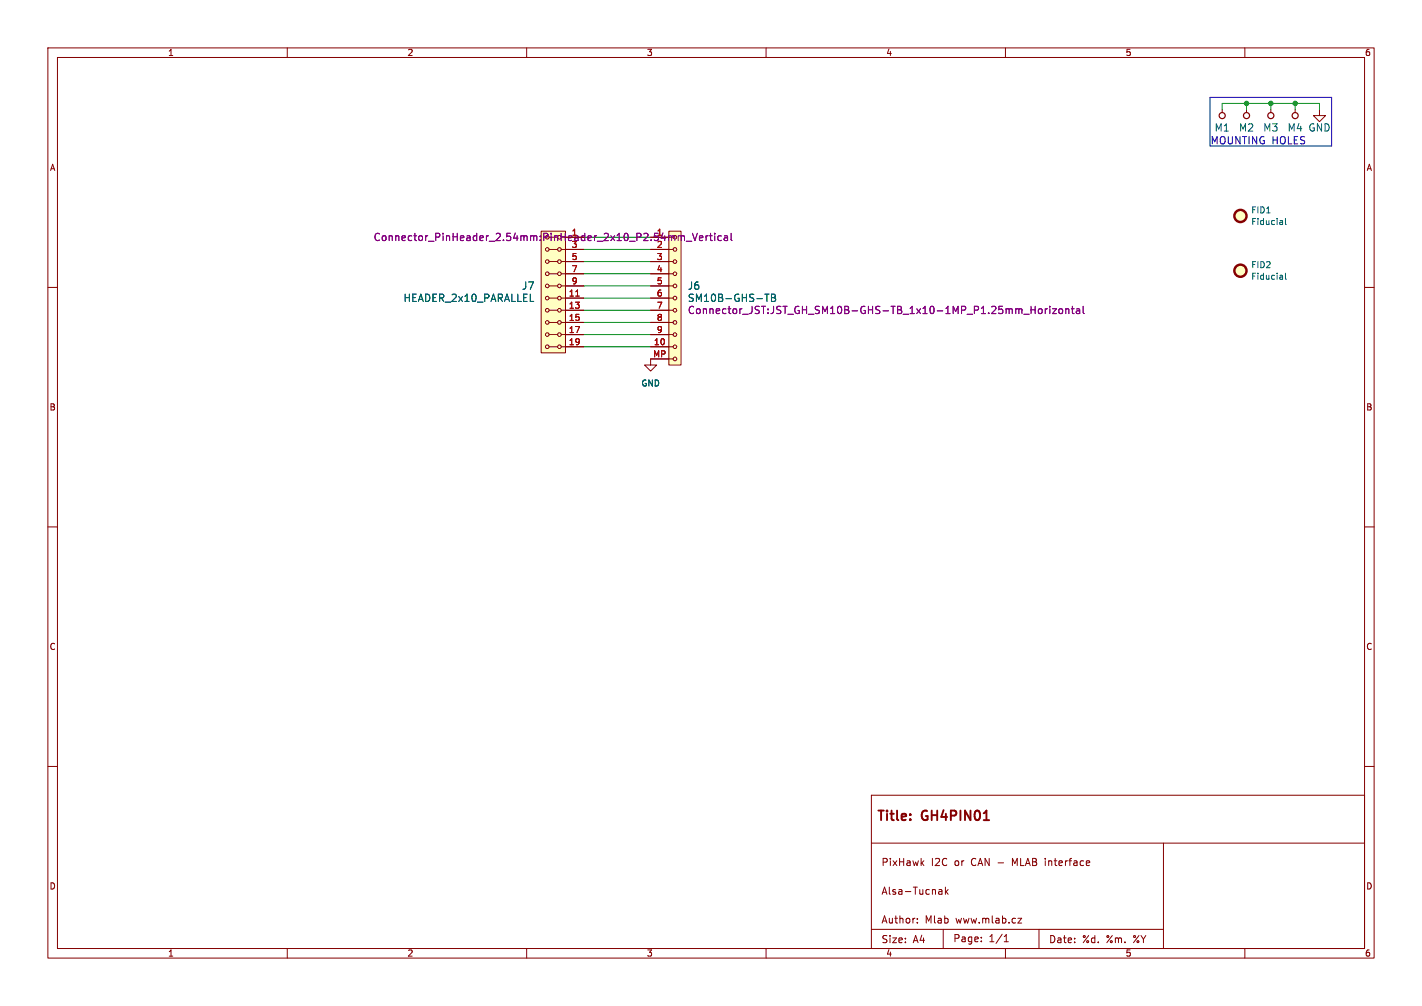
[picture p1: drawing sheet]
<svg xmlns="http://www.w3.org/2000/svg" width="297mm" height="210mm" viewBox="0 0 297 210" stroke-linecap="round" stroke-linejoin="round" font-family="sans-serif">
<g fill="none" stroke="#840000" stroke-width=".21">
<path d="M10 10h277v190h-277zM12 12h273v186h-273zM60 10v2M110 10v2M160 10v2M210 10v2M260 10v2M10 60h2M285 60h2M10 110h2M285 110h2M10 160h2"/>
<path d="M285 160h2M182 166h103v32h-103zM182 176h103M193 179.7l-.6 .6M227.4 179.7l.2 .3-.7 .2M243 176v22M60 198v2M110 198v2M160 198v2M182 194h61M191.6 192.6v.1M191.6 191.8v.1"/>
<path d="M192.5 180.1l.5 .6M196.2 185.7l.5 .1v.9M196.7 186.6l-.5 .1M196.7 186.1h-.5M197 194v4M197.5 185.2v1.5M197.6 186.1l.4 .6M198 185.7l-.5 .6M205 196.5v.1M205 195.7v.1M209.7 196.6h.9M209.7 195.5l.5-.4v1.5"/>
<path d="M210 198v2M212.6 191.7h.8l-.8 1h.8M217 194v4M227.5 180.6l-.1 .1M260 198v2M261 198h.1"/>
</g>
<path d="M113 48.3h5.1v25.4h-5.1z" fill="#ffffc2"/>
<g fill="none" stroke="#840000" stroke-width=".21">
<path d="M265.4 22.9v.6M270.5 22.9v.6M275.6 22.9v1.2h1.3l-1.3 1.3-1.3-1.3h1.3M113 48.3h5.1v25.4h-5.1zM114.7 59.7h1.8M114.7 57.2h1.8M114.7 54.6h1.8M114.7 52.1h1.8M117.2 59.7h4.7M117.2 57.2h4.7M117.2 54.6h4.7M117.2 52.1h4.7"/>
<path d="M118.1 49.5h3.8M114.7 72.4h1.8M114.7 69.9h1.8M114.7 67.3h1.8M114.7 64.8h1.8M114.7 62.2h1.8M117.2 72.4h4.7M117.2 69.9h4.7M117.2 67.3h4.7M117.2 64.8h4.7M117.2 62.2h4.7M135.9 74.9v1.3h1.3l-1.3 1.3-1.3-1.3h1.3"/>
<circle cx="114.3" cy="57.2" r=".38"/>
<circle cx="114.3" cy="54.6" r=".38"/>
<circle cx="114.3" cy="52.1" r=".38"/>
<circle cx="114.3" cy="59.7" r=".38"/>
<circle cx="116.8" cy="57.2" r=".38"/>
<circle cx="116.8" cy="52.1" r=".38"/>
<circle cx="116.8" cy="54.6" r=".38"/>
<circle cx="116.8" cy="59.7" r=".38"/>
<circle cx="114.3" cy="72.4" r=".38"/>
<circle cx="114.3" cy="67.3" r=".38"/>
<circle cx="114.3" cy="64.8" r=".38"/>
<circle cx="114.3" cy="69.9" r=".38"/>
<circle cx="114.3" cy="62.2" r=".38"/>
<circle cx="116.8" cy="67.3" r=".38"/>
<circle cx="116.8" cy="72.4" r=".38"/>
<circle cx="116.8" cy="69.9" r=".38"/>
<circle cx="116.8" cy="64.8" r=".38"/>
<circle cx="116.8" cy="62.2" r=".38"/>
</g>
<path d="M120.3 61.8h.7" fill="none" stroke="#a90000" stroke-width=".21"/>
<path d="M110.8 62.9h.7" fill="none" stroke="#006464" stroke-width=".21"/>
<g fill="none" stroke="#840084" stroke-width=".21">
<path d="M143.3 50.4h1.2M144.6 48.7l.5 1.5 .6-1.5M146.1 49.7l.7-.1-.1-.3-.4-.1-.2 .2 .1 .8h.5M147.5 49.2v1M147.9 49.2l-.4 .3M148.2 49.2h.6M148.4 48.7v1.3l.4 .2M149.3 48.7v.1M149.3 49.2v1M150.7 49.3l-.5-.1-.3 .3 .2 .7h.6M151.3 49.3h.6l.1 .9M152 49.6h-.5l-.3 .3 .3 .3h.5"/>
<path d="M152.7 48.7v1.3l.2 .2"/>
</g>
<g fill="none" stroke="#840000" stroke-width=".25">
<circle cx="265.4" cy="24.1" r=".63"/>
<circle cx="270.5" cy="24.1" r=".63"/>
</g>
<path d="M139.7 48.3h2.5v27.9h-2.5z" fill="#ffffc2"/>
<g fill="none" stroke="#840000" stroke-width=".21">
<path d="M255.3 22.9v.6M260.3 22.9v.6M118.1 59.7h3.8M118.1 57.2h3.8M118.1 54.6h3.8M118.1 52.1h3.8M118.1 49.5h3.8M135.9 59.7h4.7M135.9 57.2h4.7M135.9 54.6h4.7M135.9 52.1h4.7M135.9 49.5h3.8"/>
<path d="M139.7 48.3h2.5v27.9h-2.5zM118.1 72.4h3.8M118.1 69.9h3.8M118.1 67.3h3.8M118.1 64.8h3.8M118.1 62.2h3.8M135.9 74.9h4.7M135.9 72.4h4.7M135.9 69.9h4.7M135.9 67.3h4.7M135.9 64.8h4.7M135.9 62.2h4.7"/>
<circle cx="141" cy="59.7" r=".38"/>
<circle cx="141" cy="57.2" r=".38"/>
<circle cx="141" cy="54.6" r=".38"/>
<circle cx="141" cy="52.1" r=".38"/>
<circle cx="141" cy="67.3" r=".38"/>
<circle cx="141" cy="72.4" r=".38"/>
<circle cx="141" cy="64.8" r=".38"/>
<circle cx="141" cy="69.9" r=".38"/>
<circle cx="141" cy="74.9" r=".38"/>
<circle cx="141" cy="62.2" r=".38"/>
</g>
<g fill="none" stroke="#006464" stroke-width=".21">
<path d="M267.8 46.1l.1 .8M267.8 57.5l.1 .8M267.9 46.8l-.1 .1M267.9 46.3l-.1 .1M267.9 58.2l-.1 .1M267.9 57.8h-.1M268.5 45.6v1.1l.2 .2M268.5 57v1.1l.2 .2M110.8 62.9h.7M159.8 61.4h.8M160.2 61.4v1.5M161.1 61.4h.5l.3 .3-.3 .4 .3 .2 .1 .3-.3 .3h-.6z"/>
<path d="M161.1 62.1h.5"/>
</g>
<g fill="none" stroke="#840084" stroke-width=".21">
<path d="M143.3 50.4h1.2M144.6 48.7l.5 1.5 .6-1.5M146.1 49.7l.7-.1-.1-.3-.4-.1-.2 .2 .1 .8h.5M147.5 49.2v1M147.9 49.2l-.4 .3M148.2 49.2h.6M148.4 48.7v1.3l.4 .2M149.3 48.7v.1M149.3 49.2v1M150.7 49.3l-.5-.1-.3 .3 .2 .7h.6M151.3 49.3h.6l.1 .9M152 49.6h-.5l-.3 .3 .3 .3h.5"/>
<path d="M152.7 48.7v1.3l.2 .2M216.9 64.6l.3-.1 .4 .1 .1 .6-.2 .2-.3 .1-.3-.2zM218.3 64.5v1M218.8 64.5l-.5 .2M219.3 63.9v.2M219.3 64.5v1M219.8 64.5h.8l-.8 1h.8M221.2 64.6l.2-.1 .5 .1v.6l-.1 .2-.4 .1-.2-.2zM222.6 64.6l.2-.1h.4l.1 1M222.6 64.5v1M223.8 64.5h.5M224 63.9v1.3l.3 .3"/>
<path d="M224.9 64.5h.5l.1 1M225.5 64.8l-.5 .1-.2 .2 .2 .4 .5-.1M226.2 63.9v1.3l.2 .3"/>
</g>
<g fill="none" stroke="#840000" stroke-width=".25">
<circle cx="255.3" cy="24.1" r=".63"/>
<circle cx="260.3" cy="24.1" r=".63"/>
</g>
<g fill="#ffffc2" stroke="#ffffc2" stroke-width=".21">
<circle cx="259.1" cy="45.1" r="1.27"/>
<circle cx="259.1" cy="56.5" r="1.27"/>
</g>
<g fill="none" stroke="#840000" stroke-width=".51">
<circle cx="259.1" cy="56.5" r="1.27"/>
<circle cx="259.1" cy="45.1" r="1.27"/>
</g>
<path d="M252.7 20.3h25.4v10.2h-25.4z" fill="none" stroke="#0000c2" stroke-width=".21"/>
<g fill="none" stroke="#009600" stroke-width=".21">
<path d="M255.3 22.9v-1.3h20.3v1.3M260.3 21.6v1.3M265.4 21.6v1.3M270.5 21.6v1.3M121.9 59.7h14M121.9 54.6h14M121.9 52.1h14M121.9 49.5h14M121.9 57.2h14M121.9 72.4h14M121.9 69.9h14M121.9 62.2h14"/>
<path d="M121.9 67.3h14M121.9 64.8h14"/>
</g>
<path d="M120.3 61.8h.7" fill="none" stroke="#a90000" stroke-width=".21"/>
<g fill="#009600" stroke="#009600" stroke-width=".21">
<circle cx="260.3" cy="21.6" r=".46"/>
<circle cx="270.5" cy="21.6" r=".46"/>
<circle cx="265.4" cy="21.6" r=".46"/>
</g>
<g font-size="2.8" fill="#840000">
<text x="183" y="171.9">Title:</text>
<text x="192.7" y="171.9">GH4PIN01</text>
</g>
<g font-size="2.1" fill="#006464">
<text x="253.6" y="27.7">M1</text>
<text x="258.7" y="27.7">M2</text>
<text x="263.8" y="27.7">M3</text>
<text x="268.8" y="27.7">M4 GND</text>
<text x="84.2" y="63.2">HEADER_2x10_PARALLEL</text>
<text x="108.9" y="60.7">J7</text>
<text x="143.6" y="60.7">J6</text>
</g>
<text font-size="2.1" fill="#0000c2" x="252.7" y="30.2">MOUNTING HOLES</text>
<g font-size="2.1" fill="#840084">
<text x="77.9" y="50.5">Connector_PinHeader_2.54mm:PinHeader_2x10_P2.54mm_Vertical</text>
<text x="143.6" y="63.2">SM10B-GHS-TB</text>
<text x="143.6" y="65.8">Connector_JST:JST_GH_SM10B-GHS-TB_1x10-1MP_P1.25mm_Horizontal</text>
</g>
<g font-size="2.1" fill="#840000">
<text x="184" y="181">PixHawk</text>
<text x="194.4" y="181">I2C</text>
<text x="199.4" y="181">or</text>
<text x="203" y="181">CAN -</text>
<text x="211.8" y="181">MLAB interface</text>
<text x="184" y="187">Alsa-Tucnak</text>
<text x="184" y="193">Author:</text>
<text x="184" y="197.1">Size:</text>
<text x="190.7" y="197.1">A4</text>
<text x="193.2" y="193">Mlab</text>
<text x="199" y="196.9">Page:</text>
<text x="199.7" y="193">www.mlab.cz</text>
<text x="206.5" y="196.9">1/1</text>
<text x="219" y="197.1">Date:</text>
<text x="226" y="197.1">%d.</text>
<text x="231.1" y="197.1">%m.</text>
<text x="236.8" y="197.1">%Y</text>
</g>
<g font-size="1.8" fill="#840000">
<text x="35" y="11.9">1</text>
<text x="85" y="11.9">2</text>
<text x="135" y="11.9">3</text>
<text x="185" y="11.9">4</text>
<text x="235" y="11.9">5</text>
<text x="285" y="11.9">6</text>
<text x="10.3" y="35.9">A</text>
<text x="285.3" y="35.9">A</text>
<text x="10.3" y="85.9">B</text>
<text x="285.3" y="85.9">B</text>
<text x="10.3" y="135.9">C</text>
<text x="285.3" y="135.9">C</text>
<text x="10.3" y="185.9">D</text>
<text x="285.3" y="185.9">D</text>
<text x="35" y="199.9">1</text>
<text x="85" y="199.9">2</text>
<text x="135" y="199.9">3</text>
<text x="185" y="199.9">4</text>
<text x="235" y="199.9">5</text>
<text x="285" y="199.9">6</text>
</g>
<g font-size="1.8" fill="#006464">
<text x="261.2" y="44.7">FID1</text>
<text x="261.2" y="47.2">Fiducial</text>
<text x="261.2" y="56.2">FID2</text>
<text x="261.2" y="58.6">Fiducial</text>
<text x="133.9" y="80.9">GND</text>
</g>
<g font-size="1.8" fill="#a90000">
<text x="119.3" y="49.3">1</text>
<text x="119.3" y="51.8">3</text>
<text x="119.3" y="54.4">5</text>
<text x="119.3" y="56.9">7</text>
<text x="119.3" y="59.4">9</text>
<text x="137.1" y="54.4">3</text>
<text x="137.1" y="56.9">4</text>
<text x="137.1" y="59.4">5</text>
<text x="118.7" y="62">11</text>
<text x="118.7" y="64.5">13</text>
<text x="137.1" y="62">6</text>
<text x="137.1" y="64.5">7</text>
<text x="118.7" y="67.1">15</text>
<text x="118.7" y="69.6">17</text>
<text x="137.1" y="67.1">8</text>
<text x="137.1" y="69.6">9</text>
<text x="118.7" y="72.1">19</text>
<text x="136.3" y="74.7">MP</text>
<text x="136.5" y="72.1">10</text>
</g>
<g font-size="1.8" fill="#840084">
<text x="137.1" y="49.3">1</text>
<text x="137.1" y="51.8">2</text>
</g>
</svg>
